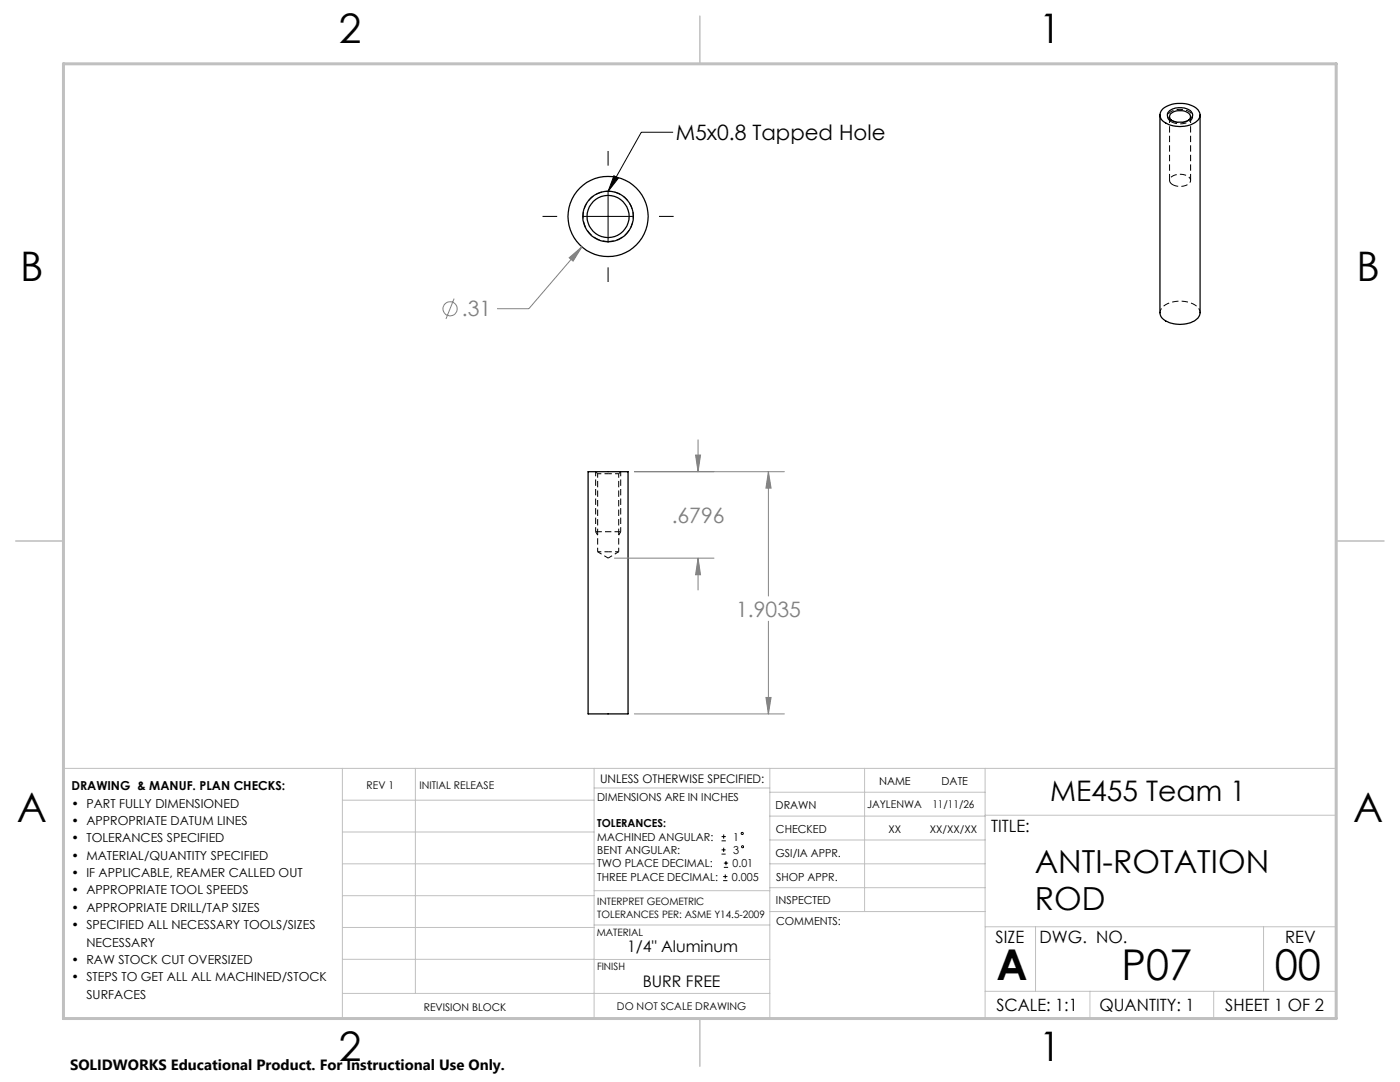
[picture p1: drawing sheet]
<svg xmlns="http://www.w3.org/2000/svg" width="279mm" height="216mm" viewBox="0 0 279 216" stroke-linecap="round" stroke-linejoin="round" font-family="sans-serif">
<path d="M119.3 94.5h2.1M119.3 94.5v15.6M121.4 94.5h2.1M119.3 110.1h2.1M121.4 110.1h2.1M123.5 110.1v-15.6" fill="none" stroke="#000" stroke-width=".2" stroke-dasharray="1.3 .6" stroke-dashoffset=".5" stroke-linecap="butt"/>
<path d="M233.4 23.3v12.7M233.7 24l.3 .1M237 24.1l.3-.1M237.6 36v-12.7M118.8 94.1l.5 .4M123.5 94.5l.4-.4" fill="none" stroke="#000" stroke-width=".2" stroke-dasharray="1.3 .6" stroke-linecap="butt"/>
<path d="M239.5 62.4a3.1 3.1 0 0 0-3.1-2.3 4.6 4.6 0 0 0-4.8 1.8l-.1 .5M119.3 110.1l2.1 1.3M121.4 111.4l2.1-1.3" fill="none" stroke="#000" stroke-width=".2" stroke-dasharray="1.3 .6" stroke-dashoffset=".4" stroke-linecap="butt"/>
<g fill="none" stroke="#000" stroke-width=".25">
<path d="M231.5 22.9v39.5a2.55 2.55 0 0 0 2.3 2.1 5.7 5.7 0 0 0 5.3-1.1l.4-1v-39.5M232.1 21.7a5.8 5.8 0 0 1 7 .2 1.65 1.65 0 0 1-.8 2.7 5.6 5.6 0 0 1-6.6-.9 1.61 1.61 0 0 1 .4-2zM233.3 22.2a3.5 3.5 0 0 1 4.5 .2 1.25 1.25 0 0 1-1.1 1.8 3.2 3.2 0 0 1-3.7-1v-.6zM233.9 24.1a.95 .95 0 0 1-.5-1.1 .95 .95 0 0 1 .8-.7 2.85 2.85 0 0 1 3.3 .6l.1 .6-.5 .6M117.4 94.1h7.9v48.4h-7.9z"/>
<circle cx="121.4" cy="43.2" r="8"/>
<circle cx="121.4" cy="43.2" r="5"/>
<circle cx="121.4" cy="43.2" r="4.2"/>
</g>
<path d="M233.9 24a3.2 3.2 0 0 0 3.2 0" fill="none" stroke="#000" stroke-width=".2" stroke-dasharray="1.3 .6" stroke-dashoffset="-.1" stroke-linecap="butt"/>
<path d="M234 36.8a2.71 2.71 0 0 0 3.6-.6 1.5 1.5 0 0 0-1.8-1.4 2.08 2.08 0 0 0-2.4 1.2l.1 .4 .5 .4" fill="none" stroke="#000" stroke-width=".2" stroke-dasharray="1.3 .6" stroke-dashoffset=".1" stroke-linecap="butt"/>
<path d="M126.6 94.1h29.9M153.4 94.1v24.8M152.9 139.2h1l-.5 3.3zM153.4 124v18.5M126.6 142.5h29.9" fill="none" stroke="#808080" stroke-width=".2"/>
<g fill="none" stroke="#c0c0c0" stroke-width=".2">
<path d="M12.7 153.3h254v49.9h-240M68.3 153.3v49.9M68.3 159.7h50.3M82.9 153.3v44.9M118.6 153.3v49.9M118.6 157.2h35M153.6 153.3v49.9M153.6 158.1h43M172.5 153.3v28.6M196.6 153.3v49.9M68.3 166h50.3M68.3 178.7h50.3"/>
<path d="M68.3 172.4h50.3M118.6 177.7h35M153.6 162.8h43M153.6 177.1h43M153.6 172.4h43M153.6 167.6h43M196.6 162.7h70.1M68.3 198.2h85.3M68.3 191.4l85.3 .1M68.3 185.1h50.3M118.6 184.6h35M153.6 181.9h43"/>
<path d="M196.6 184.9h70.1M196.6 197.8h70.1M206.7 184.9v12.9M217.5 197.8v5.4M242.2 197.8v5.4M252.2 184.9v12.9"/>
</g>
<path d="M139.7 3.2v9.5M3.1 107.9h9.6M266.7 107.9h9.5M139.7 203.2v9.6" fill="none" stroke="#c0c0c0" stroke-width=".3"/>
<path d="M12.7 12.7h254v190.5h-254z" fill="none" stroke="#c0c0c0" stroke-width=".6"/>
<path d="M152.9 139.2h1l-.5 3.3z" fill="#808080"/>
<path d="M153.4 94.1l.5 3.3h-1z" fill="none" stroke="#808080" stroke-width=".2"/>
<path d="M153.4 94.1l.5 3.3h-1z" fill="#808080"/>
<path d="M126.6 94.1h15.9M138.8 90.8h1l-.5 3.3zM139.3 87.8v6.3M122.6 111.4h19.9M139.3 111.4v6.3" fill="none" stroke="#808080" stroke-width=".2"/>
<path d="M138.8 90.8h1l-.5 3.3z" fill="#808080"/>
<path d="M139.3 111.4l.5 3.3h-1z" fill="none" stroke="#808080" stroke-width=".2"/>
<path d="M139.3 111.4l.5 3.3h-1z" fill="#808080"/>
<g fill="none" stroke="#808080" stroke-width=".2">
<path d="M90.6 59.6l-1.6 4M113.6 51.4l2.5-2.2-1.7 2.9zM116.1 49.2l-10.5 12.4h-6.4"/>
<circle cx="89.8" cy="61.6" r="1.42"/>
</g>
<path d="M118.9 94.1v12M123.9 94.1v12M118.9 106.1l.4 .7M123.9 106.1l-.4 .7" fill="none" stroke="#000" stroke-width=".2" stroke-dasharray="1.3 .6" stroke-dashoffset=".4" stroke-linecap="butt"/>
<path d="M118.9 106.1h5" fill="none" stroke="#000" stroke-width=".2" stroke-dasharray="1.3 .6" stroke-linecap="butt"/>
<path d="M113.6 51.4l2.5-2.2-1.7 2.9z" fill="#808080"/>
<path d="M121.4 48.2a5 5 0 0 1-4.4-7.4 5 5 0 0 1 8.6-.3 5 5 0 0 1-3.9 7.7h-.3" fill="none" stroke="#000" stroke-width=".2" stroke-dasharray="1.3 .6" stroke-dashoffset=".2" stroke-linecap="butt"/>
<g fill="none" stroke="#000" stroke-width=".2">
<path d="M121.4 30.1v3M121.4 38.1v10.2M122.5 35.1l.9 .5-2 2.6zM134.3 26.4h-6.3l-6.6 11.8M108.3 43.2h2.9M116.3 43.2h10.1M121.4 53.3v3M131.5 43.2h2.9M144 167.8h.9M144 166.9h.9M144 170.4h.8M144 169.6h.8"/>
<path d="M144.3 175.7h.9M144.3 174.9h.9M144.4 166.5v.9M144.4 169.2v.8M144.5 173.1h.8M144.5 172.2h.8M144.7 174.5v.8M144.9 171.8v.8"/>
<circle cx="148.1" cy="166.3" r=".21"/>
<circle cx="148.2" cy="169" r=".21"/>
</g>
<path d="M122.5 35.1l.9 .5-2 2.6z" fill="#000"/>
<path d="M233.7 24.3a1.12 1.12 0 0 1-.7-1.2 1.12 1.12 0 0 1 1-1 3.3 3.3 0 0 1 3.9 .8 1.45 1.45 0 0 1-1.5 1.7l-1.5 .1-1.2-.4" fill="none" stroke="#000" stroke-width=".2" stroke-dasharray="1.3 .6" stroke-linecap="butt"/>
<g font-size="8.5">
<text x="198.9" y="195.5">A</text>
<text x="223.8" y="195.5">P07</text>
<text x="254.4" y="195.5">00</text>
</g>
<g font-size="8.1">
<text x="67.6" y="8.5">2</text>
<text x="207.3" y="8.5">1</text>
<text x="4" y="56.1">B</text>
<text x="270.7" y="56.1">B</text>
<text x="3.3" y="164.1">A</text>
<text x="270" y="164.1">A</text>
<text x="67.6" y="211.7">2</text>
<text x="207.3" y="211.7">1</text>
</g>
<g font-size="6.3">
<text x="206.5" y="174.2">ANTI-ROTATION</text>
<text x="206.5" y="181.6">ROD</text>
</g>
<text font-size="5.6" x="209.6" y="159.9">ME455 Team 1</text>
<text font-size="4.2" x="134.8" y="28">M5x0.8 Tapped Hole</text>
<g font-size="4.2" fill="#808080">
<text x="92.2" y="63.2">.31</text>
<text x="134.1" y="104.3">.6796</text>
<text x="146.9" y="123">1.9035</text>
</g>
<g font-size="3.4">
<text x="197.8" y="166">TITLE:</text>
<text x="198.7" y="188.1">SIZE</text>
<text x="207.5" y="188.1">DWG. NO.</text>
<text x="256.5" y="188.2">REV</text>
<text x="198.8" y="201.7">SCALE: 1:1</text>
<text x="219.4" y="201.7">QUANTITY: 1</text>
<text x="244.5" y="201.7">SHEET 1 OF 2</text>
</g>
<g font-size="3.2">
<text x="125.2" y="189.9">1/4&quot; Aluminum</text>
<text x="128.3" y="197">BURR FREE</text>
</g>
<text font-size="3" x="14" y="213.5">SOLIDWORKS Educational Product. For Instructional Use Only.</text>
<g font-size="2.5">
<text x="14.2" y="157.7">DRAWING &amp; MANUF. PLAN CHECKS:</text>
<text x="14.2" y="161.1">• PART FULLY DIMENSIONED</text>
<text x="14.2" y="164.6">• APPROPRIATE DATUM LINES</text>
<text x="14.2" y="168.1">• TOLERANCES SPECIFIED</text>
<text x="14.2" y="171.5">• MATERIAL/QUANTITY SPECIFIED</text>
<text x="14.2" y="175">• IF APPLICABLE, REAMER CALLED OUT</text>
<text x="14.2" y="178.5">• APPROPRIATE TOOL SPEEDS</text>
<text x="14.2" y="181.9">• APPROPRIATE DRILL/TAP SIZES</text>
<text x="14.2" y="185.4">• SPECIFIED ALL NECESSARY TOOLS/SIZES</text>
<text x="17.2" y="188.9">NECESSARY</text>
<text x="14.2" y="192.4">• RAW STOCK CUT OVERSIZED</text>
<text x="14.2" y="195.8">• STEPS TO GET ALL ALL MACHINED/STOCK</text>
<text x="17.2" y="199.3">SURFACES</text>
</g>
<text font-size="2.4" x="119.8" y="156.2">UNLESS OTHERWISE SPECIFIED:</text>
<g font-size="2.2">
<text x="119.2" y="159.8">DIMENSIONS ARE IN INCHES</text>
<text x="154.8" y="161.4">DRAWN</text>
<text x="175.4" y="156.6">NAME</text>
<text x="187.9" y="156.7">DATE</text>
<text x="119.2" y="165.1">TOLERANCES:</text>
<text x="119.2" y="167.8">MACHINED ANGULAR:</text>
<text x="146.3" y="167.8">1</text>
<text x="154.9" y="166.3">CHECKED</text>
<text x="119.2" y="173.1">TWO PLACE DECIMAL:</text>
<text x="119.2" y="170.4">BENT ANGULAR:</text>
<text x="146.2" y="173.1">0.01</text>
<text x="146.4" y="170.4">3</text>
<text x="154.8" y="170.9">GSI/IA APPR.</text>
<text x="119.2" y="175.7">THREE PLACE DECIMAL:</text>
<text x="146.1" y="175.7">0.005</text>
<text x="154.9" y="175.7">SHOP APPR.</text>
<text x="154.9" y="180.4">INSPECTED</text>
<text x="154.9" y="184.6">COMMENTS:</text>
</g>
<g font-size="2.1">
<text x="73.2" y="157.4">REV 1</text>
<text x="83.7" y="157.4">INITIAL RELEASE</text>
<text x="173.1" y="161.2">JAYLENWA</text>
<text x="186.1" y="161.2">11/11/26</text>
<text x="177.3" y="166.1">XX</text>
<text x="185.6" y="166.1">XX/XX/XX</text>
<text x="84.6" y="201.7">REVISION BLOCK</text>
<text x="123.1" y="201.6">DO NOT SCALE DRAWING</text>
</g>
<g font-size="2">
<text x="119.2" y="180.6">INTERPRET GEOMETRIC</text>
<text x="119.2" y="183.1">TOLERANCES PER: ASME Y14.5-2009</text>
<text x="119.1" y="186.7">MATERIAL</text>
<text x="119.1" y="193.5">FINISH</text>
</g>
</svg>
